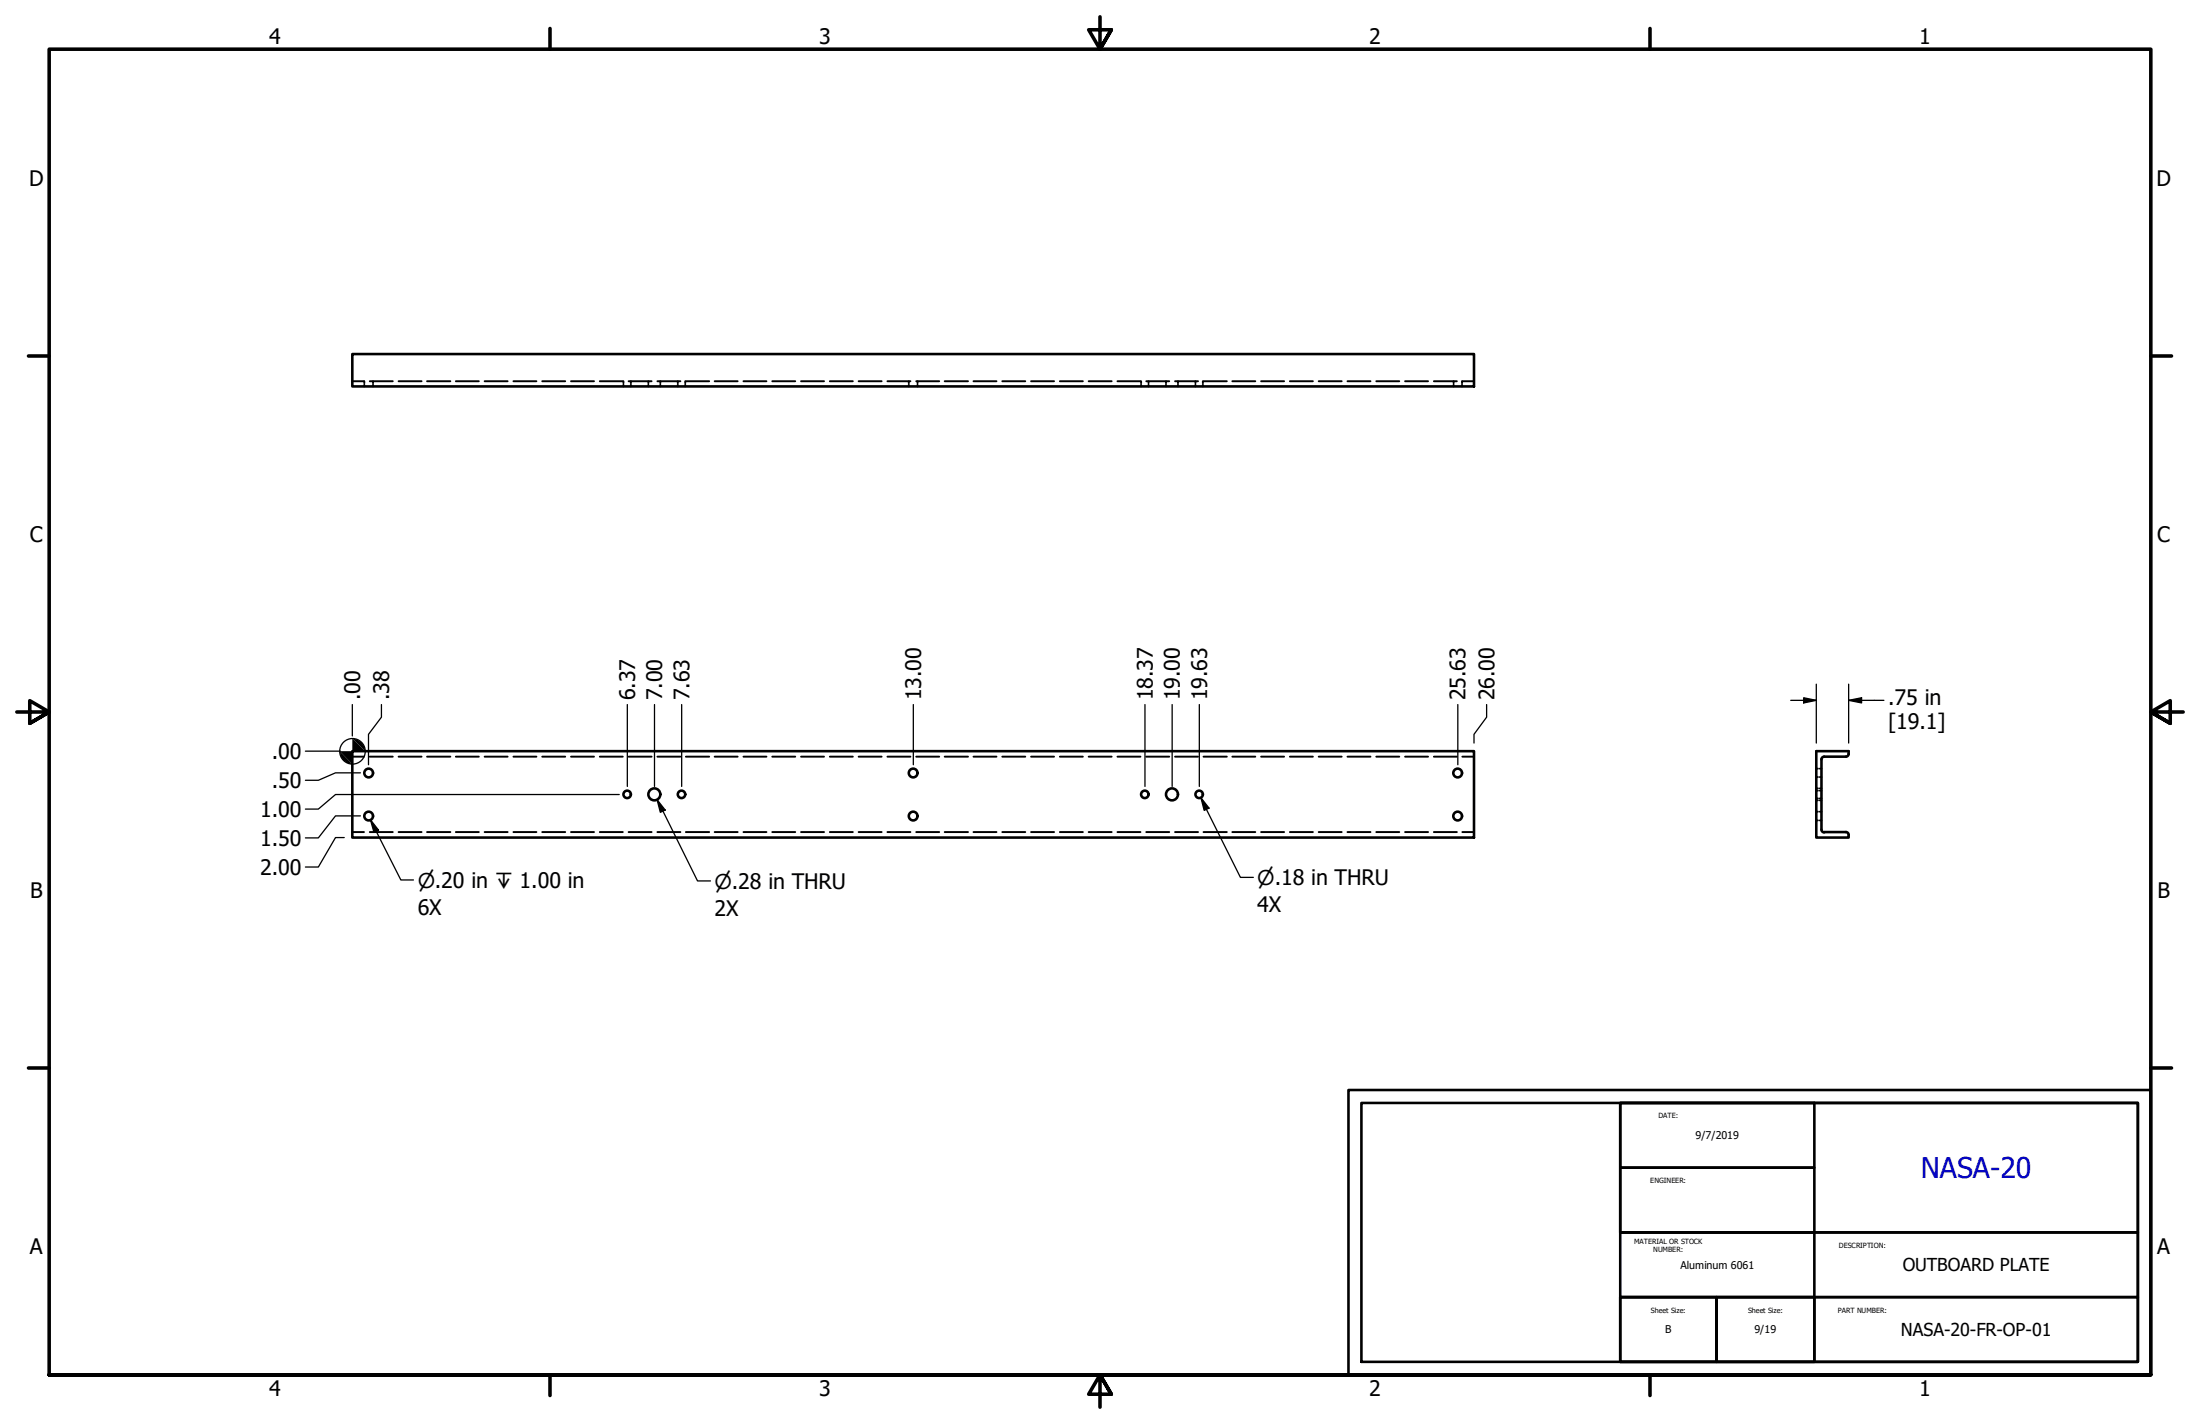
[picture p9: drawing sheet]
<svg xmlns="http://www.w3.org/2000/svg" width="432mm" height="279mm" viewBox="0 0 432 279" stroke-linecap="round" stroke-linejoin="round" font-family="sans-serif">
<!-- layer: Hidden (ANSI) -->
<g fill="none" stroke="#000" stroke-width=".38">
<path d="M69.2 74.8h2.2M71.5 74.8v.4M71.5 75.5v.3M72.6 74.8h4.5M73.2 74.8v.4M73.2 75.5v.3M78.2 74.8h4.5M83.8 74.8h4.6M89.5 74.8h4.5M95.1 74.8h4.5M100.8 74.8h4.5M106.4 74.8h4.5"/>
<path d="M112.1 74.8h4.5M117.7 74.8h4.5M122.4 74.8v.4M122.4 75.5v.3M123.4 74.8h4.5M123.8 74.8v.4M123.8 75.5v.3M127.3 74.8v.4M127.3 75.5v.3M129 74.8h4.5M129.6 74.8v.4M129.6 75.5v.3"/>
<path d="M133 74.8v.4M133 75.5v.3M134.5 74.8v.4M134.5 75.5v.3M134.6 74.8h4.6M140.3 74.8h4.5M145.9 74.8h4.5M151.6 74.8h4.5M157.2 74.8h4.5M162.9 74.8h4.5M168.5 74.8h4.5M174.2 74.8h4.5"/>
<path d="M178.4 74.8v.4M178.4 75.5v.3M179.8 74.8h4.5M180.1 74.8v.4M180.1 75.5v.3M185.4 74.8h4.6M191.1 74.8h4.5M196.7 74.8h4.5M202.4 74.8h4.5M208 74.8h4.5M213.7 74.8h4.5M219.3 74.8h4.5"/>
<path d="M224 74.8v.4M224 75.5v.3M225 74.8h4.5M225.4 74.8v.4M225.4 75.5v.3M228.9 74.8v.4M228.9 75.5v.3M230.6 74.8h4.5M231.2 74.8v.4M231.2 75.5v.3M234.6 74.8v.4M234.6 75.5v.3"/>
<path d="M236.1 74.8v.4M236.1 75.5v.3M236.2 74.8h4.6M241.9 74.8h4.5M247.5 74.8h4.5M253.2 74.8h4.5M258.8 74.8h4.5M264.5 74.8h4.5M270.1 74.8h4.5M275.8 74.8h4.5M281.4 74.8h4.5M285.3 74.8v.4"/>
<path d="M285.3 75.5v.3M287 74.8v.4M287 75.5v.3M287 74.8h2.3M69.2 148.5h2.2M72.6 148.5h4.5M78.2 148.5h4.5M83.8 148.5h4.6M89.5 148.5h4.5M95.1 148.5h4.5M100.8 148.5h4.5M106.4 148.5h4.5"/>
<path d="M112.1 148.5h4.5M117.7 148.5h4.5M123.4 148.5h4.5M129 148.5h4.5M134.6 148.5h4.6M140.3 148.5h4.5M145.9 148.5h4.5M151.6 148.5h4.5M157.2 148.5h4.5M162.9 148.5h4.5M168.5 148.5h4.5M174.2 148.5h4.5"/>
<path d="M179.8 148.5h4.5M185.4 148.5h4.6M191.1 148.5h4.5M196.7 148.5h4.5M202.4 148.5h4.5M208 148.5h4.5M213.7 148.5h4.5M219.3 148.5h4.5M225 148.5h4.5M230.6 148.5h4.5M236.2 148.5h4.6M241.9 148.5h4.5"/>
<path d="M247.5 148.5h4.5M253.2 148.5h4.5M258.8 148.5h4.5M264.5 148.5h4.5M270.1 148.5h4.5M275.8 148.5h4.5M281.4 148.5h4.5M287 148.5h2.3M356.5 155.1h.3M356.5 156.7h.3M356.5 159.3h.3M356.5 150.8h.3"/>
<path d="M356.5 152.5h.3M356.5 154.7h.3M356.5 157h.3M357.2 155.1h.3M357.2 156.7h.3M357.2 159.3h.3M357.2 150.8h.3M357.2 152.5h.3M357.2 154.7h.3M357.2 157h.3M69.2 163.3h2.2M72.6 163.3h4.5"/>
<path d="M78.2 163.3h4.5M83.8 163.3h4.6M89.5 163.3h4.5M95.1 163.3h4.5M100.8 163.3h4.5M106.4 163.3h4.5M112.1 163.3h4.5M117.7 163.3h4.5M123.4 163.3h4.5M129 163.3h4.5M134.6 163.3h4.6M140.3 163.3h4.5"/>
<path d="M145.9 163.3h4.5M151.6 163.3h4.5M157.2 163.3h4.5M162.9 163.3h4.5M168.5 163.3h4.5M174.2 163.3h4.5M179.8 163.3h4.5M185.4 163.3h4.6M191.1 163.3h4.5M196.7 163.3h4.5M202.4 163.3h4.5M208 163.3h4.5"/>
<path d="M213.7 163.3h4.5M219.3 163.3h4.5M225 163.3h4.5M230.6 163.3h4.5M236.2 163.3h4.6M241.9 163.3h4.5M247.5 163.3h4.5M253.2 163.3h4.5M258.8 163.3h4.5M264.5 163.3h4.5M270.1 163.3h4.5M275.8 163.3h4.5"/>
<path d="M281.4 163.3h4.5M287 163.3h2.3M356.5 161h.3M357.2 161h.3"/>
</g>
<!-- layer: Visible (ANSI) -->
<g fill="none" stroke="#000" stroke-width=".51">
<path d="M69.2 69.5h220.1v6.3h-220.1zM69.2 147.4h220.1v16.9h-220.1zM357.5 149v13.8l.3 .4 .2 .1M358 148.5h4.3l.5-.3v-.8h-6.3v16.9h6.3v-.5M358 148.5l-.4 .2-.1 .3M358 163.3h4.3h.3l.2 .5"/>
<circle cx="72.4" cy="151.7" r=".86"/>
<circle cx="123.1" cy="155.9" r=".73"/>
<circle cx="128.4" cy="155.9" r="1.17"/>
<circle cx="133.8" cy="155.9" r=".73"/>
<circle cx="179.2" cy="151.7" r=".86"/>
<circle cx="224.7" cy="155.9" r=".73"/>
<circle cx="230" cy="155.9" r="1.17"/>
<circle cx="235.4" cy="155.9" r=".73"/>
<circle cx="286.1" cy="151.7" r=".86"/>
<circle cx="72.4" cy="160.1" r=".86"/>
<circle cx="179.2" cy="160.1" r=".86"/>
<circle cx="286.1" cy="160.1" r=".86"/>
</g>
<!-- layer: Border (ANSI) -->
<g fill="none" stroke="#000" stroke-width=".7">
<path d="M107.9 5.6v4.1M215.9 3.3v6.4l-2.2-3.9h4.4l-2.2 3.9 2.2-3.9M323.8 5.6v4.1M5.6 69.8h4.1M422.1 69.8h4.1M3.3 139.7h6.4l-3.9-2.2v4.4l3.9-2.2-3.9 2.2M428.5 139.7h-6.4l3.9-2.2v4.4l-3.9-2.2 3.9 2.2M5.6 209.5h4.1M422.1 209.5h4.1M9.7 269.7v-260h412.4v260h-412.4h412.4M107.9 269.7v4.1M218.1 273.6l-2.2-3.9 2.2 3.9h-4.4l2.2-3.9v6.4"/>
<path d="M323.8 269.7v4.1"/>
</g>
<!-- layer: Title (ANSI) -->
<path d="M264.7 213.9h157.4v55.8h-157.4zM267.2 216.4h152.4v50.8h-152.4zM318 216.4h38.1v12.7h-38.1zM318 216.4h101.6v25.4h-101.6zM318 229.1h38.1v12.7h-38.1zM318 254.5v12.7h18.9v-12.7h19.2v12.7h-19.2v-12.7zM318 241.8h101.6v12.7h-101.6zM318 254.5h101.6v12.7h-101.6zM336.9 254.5v12.7M356.1 241.8v25.4" fill="none" stroke="#000" stroke-width=".51"/>
<!-- layer: Dimension (ANSI) -->
<g fill="none" stroke="#000" stroke-width=".25">
<path d="M69.2 138.2v6.2M74.9 138.2v2.5l-2.6 3.4v6M123.1 138.2v16.1M128.5 138.2v16.1M133.8 138.2v16.1M179.3 138.2v11.9M224.7 138.2v16.1M230.1 138.2v16.1M235.4 138.2v16.1M286.1 138.2v11.9M291.8 138.2v2.5l-2.5 3.4v1.7M351.5 137.4h5"/>
<path d="M354 136.9l2.5 .5-2.5 .5zM356.5 134.2v11.6M362.8 137.4l2.6-.5v1zM362.8 137.4h7M362.8 134.2v11.6M59.9 147.4h6.9M70.7 151.6h-4.9l-3.3 1.5h-2.6M121.5 155.9h-55.7l-3.3 2.9h-2.6M67.6 164.3h-1.8l-3.3 5.8h-2.6M70.7 160.1h-4.9l-3.3 4.3h-2.6"/>
<circle cx="69.2" cy="147.4" r="2.51"/>
</g>
<g fill="#000">
<path d="M354 136.9l2.5 .5-2.5 .5z" fill-rule="evenodd"/>
<path d="M362.8 137.4l2.6-.5v1z" fill-rule="evenodd"/>
<path d="M66.7 147.4l2.5 2.5a2.49 2.49 0 0 1-2.5-2.5z" fill-rule="evenodd"/>
<path d="M66.7 147.4h5l-2.5-2.5v5z" fill-rule="evenodd"/>
<path d="M69.2 144.9a2.61 2.61 0 0 1 2.5 2.5z" fill-rule="evenodd"/>
</g>
<!-- layer: Symbol (ANSI) -->
<path d="M129 156.9l1.6 2-1 .5zM129 156.9l7.9 15.9h2.5M235.7 156.5l1.6 2.1-1 .4zM235.7 156.5l7.8 15.6h2.5M72.7 160.8l1.6 2.1-.9 .4zM72.7 160.8l6 11.9h2.5" fill="none" stroke="#000" stroke-width=".25"/>
<g fill="#000">
<path d="M129 156.9l1.6 2-1 .5z" fill-rule="evenodd"/>
<path d="M235.7 156.5l1.6 2.1-1 .4z" fill-rule="evenodd"/>
<path d="M72.7 160.8l1.6 2.1-.9 .4z" fill-rule="evenodd"/>
</g>
<text font-size="5.6" fill="#00f" x="377" y="231.1">NASA-20</text>
<g font-size="4.2">
<text x="52.8" y="8.6">4</text>
<text x="160.8" y="8.6">3</text>
<text x="268.7" y="8.6">2</text>
<text x="376.7" y="8.6">1</text>
<text x="5.7" y="36.4">D</text>
<text x="423.3" y="36.4">D</text>
<text x="5.8" y="106.3">C</text>
<text x="423.4" y="106.3">C</text>
<text x="70.7" y="137.4" transform="rotate(-90 70.7 137.4)">.00</text>
<text x="76.4" y="137.4" transform="rotate(-90 76.4 137.4)">.38</text>
<text x="124.7" y="137.4" transform="rotate(-90 124.7 137.4)">6.37</text>
<text x="130" y="137.4" transform="rotate(-90 130 137.4)">7.00</text>
<text x="135.3" y="137.4" transform="rotate(-90 135.3 137.4)">7.63</text>
<text x="180.8" y="137.4" transform="rotate(-90 180.8 137.4)">13.00</text>
<text x="226.3" y="137.4" transform="rotate(-90 226.3 137.4)">18.37</text>
<text x="231.6" y="137.4" transform="rotate(-90 231.6 137.4)">19.00</text>
<text x="236.9" y="137.4" transform="rotate(-90 236.9 137.4)">19.63</text>
<text x="287.7" y="137.4" transform="rotate(-90 287.7 137.4)">25.63</text>
<text x="293.3" y="137.4" transform="rotate(-90 293.3 137.4)">26.00</text>
<text x="370.6" y="138.4">.75 in</text>
<text x="370.6" y="143">[19.1]</text>
<text x="53.3" y="148.9">.00</text>
<text x="53.3" y="154.6">.50</text>
<text x="51.1" y="160.3">1.00</text>
<text x="51.1" y="165.9">1.50</text>
<text x="51.1" y="171.6">2.00</text>
<text x="5.9" y="176.1">B</text>
<text x="82" y="179.5">6X</text>
<text x="140.2" y="179.7">2X</text>
<text x="246.8" y="179">4X</text>
<text x="423.5" y="176.1">B</text>
<text x="5.8" y="246">A</text>
<text x="423.4" y="246">A</text>
<text x="52.8" y="273.8">4</text>
<text x="160.8" y="273.8">3</text>
<text x="268.7" y="273.8">2</text>
<text x="376.7" y="273.8">1</text>
</g>
<g font-size="4">
<text x="246.8" y="173.7">⌀.18 in THRU</text>
<text x="82" y="174.2">⌀.20 in ↧ 1.00 in</text>
<text x="140.2" y="174.4">⌀.28 in THRU</text>
</g>
<g font-size="3.5">
<text x="373.4" y="249.4">OUTBOARD PLATE</text>
<text x="373.1" y="262.1">NASA-20-FR-OP-01</text>
</g>
<g font-size="2.1">
<text x="332.8" y="223.4">9/7/2019</text>
<text x="329.8" y="248.9">Aluminum 6061</text>
<text x="326.8" y="261.6">B</text>
<text x="344.4" y="261.5">9/19</text>
</g>
<g font-size="1.4">
<text x="325.5" y="219.5">DATE:</text>
<text x="323.9" y="232.2">ENGINEER:</text>
<text x="320.7" y="244">MATERIAL OR STOCK</text>
<text x="324.5" y="245.7">NUMBER:</text>
<text x="360.9" y="244.9">DESCRIPTION:</text>
<text x="324" y="257.6">Sheet Size:</text>
<text x="343.1" y="257.6">Sheet Size:</text>
<text x="360.7" y="257.6">PART NUMBER:</text>
</g>
</svg>
